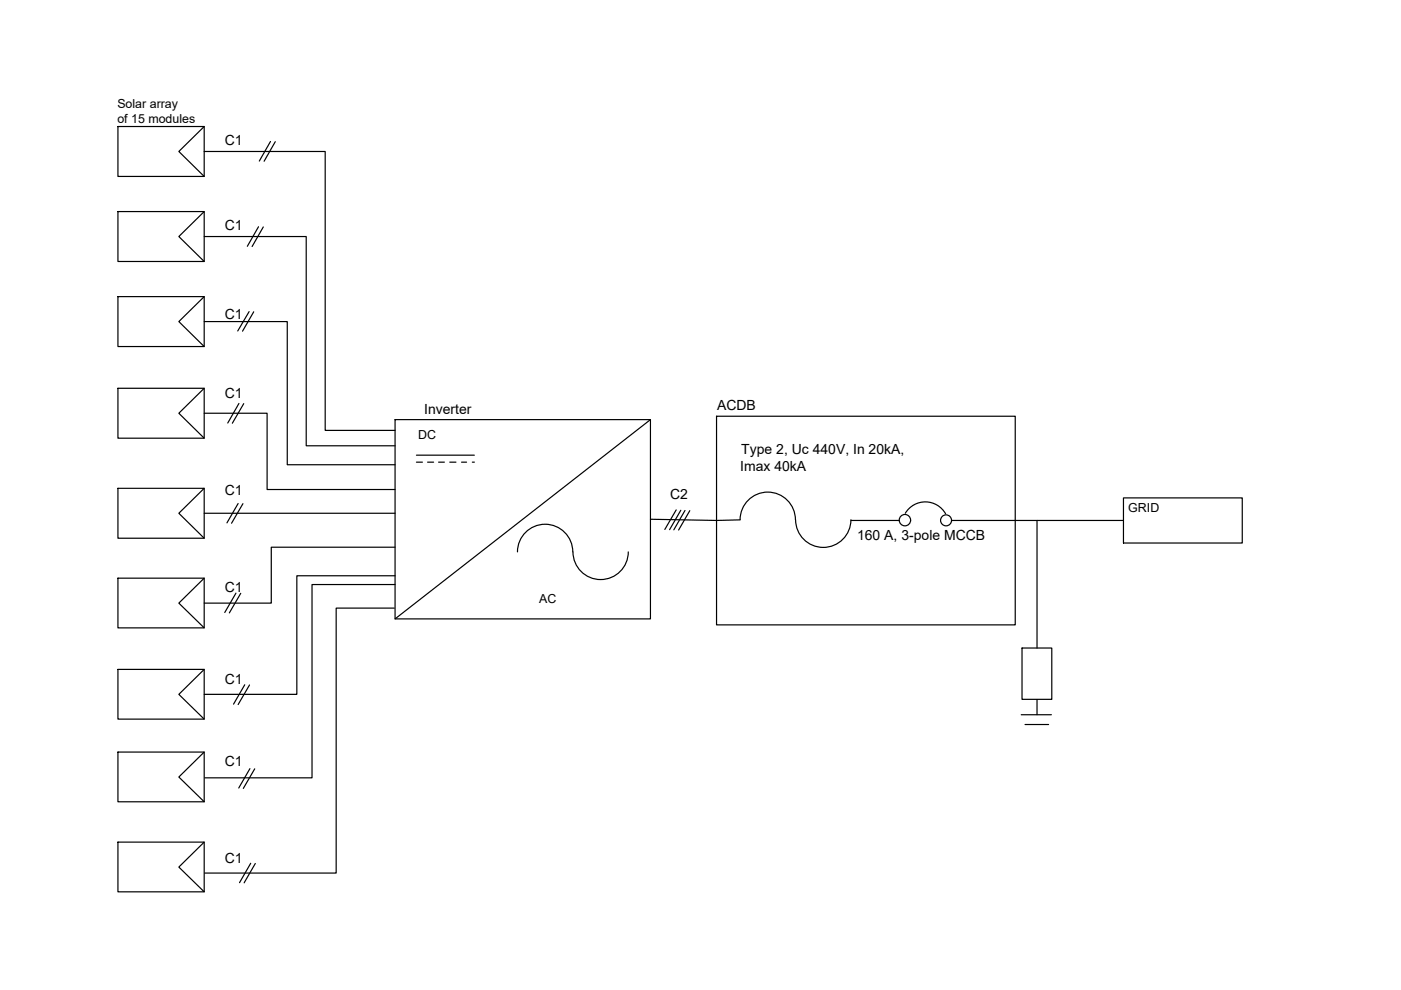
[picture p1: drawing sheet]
<svg xmlns="http://www.w3.org/2000/svg" width="297mm" height="210mm" viewBox="0 0 297 210" stroke-linecap="round" stroke-linejoin="round" font-family="sans-serif">
<!-- layer: 0 -->
<g fill="none" stroke="#000" stroke-width=".25">
<path d="M25 26.8h18.3v10.6h-18.3zM43.3 26.8l-5.4 5.3 5.4 5.3M43.3 32.1h25.6v59.2h14.9M57.3 30l-2.3 4.1M58.4 30l-2.4 4.2M25 44.9h18.3v10.5h-18.3zM43.3 44.9l-5.4 5.3 5.4 5.2M43.3 50.2h21.6v44.3h18.9M54.8 48.1l-2.4 4.1M55.8 48.1l-2.3 4.2M25 62.9h18.3v10.6h-18.3zM43.3 62.9l-5.4 5.3 5.4 5.3"/>
<path d="M43.3 68.2h17.6v30.3h22.9M52.8 66.1l-2.4 4.1M53.8 66.1l-2.4 4.1M25 82.3h18.3v10.6h-18.3zM43.3 82.3l-5.4 5.3 5.4 5.3M43.3 87.6h13.3v16.2h27.2M50.7 85.5l-2.4 4.2M51.7 85.6l-2.4 4.1M83.8 89h54.1v42.2h-54.1zM88.3 96.5h12.3M88.3 98h1.3M90.7 98h1.2"/>
<path d="M93 98h1.2M95.4 98h1.3M97.9 98h1M100.1 98h.5M137.9 89l-54.1 42.2M151.9 88.3h63.4v44.2h-63.4zM25 103.5h18.3v10.6h-18.3zM43.3 103.5l-5.4 5.3 5.4 5.3M43.3 108.8h40.5M50.5 106.8l-2.4 4.1M51.5 106.8l-2.4 4.1M83.8 116h-26.3v11.9h-14.2"/>
<path d="M109.7 117a5.9 5.9 0 0 1 5.9-5.8 5.9 5.9 0 0 1 5.8 5.8M121.5 117h.1M121.5 117a5.9 5.9 0 0 0 5.8 5.9 5.9 5.9 0 0 0 5.9-5.9M137.9 110.1l14 .2 5-.1a5.9 5.9 0 0 1 5.9-5.9 5.9 5.9 0 0 1 5.8 5.9M143.4 108.1l-2.4 4.2M144.3 108.2l-2.3 4.1M145.2 108.2l-2.3 4.1M146.2 108.3l-2.3 4.1M168.7 110.2a5.9 5.9 0 0 0 5.8 5.9 5.9 5.9 0 0 0 5.9-5.9M168.7 110.2h.1M180.5 110.3h10.2M191.9 108.8a4.9 4.9 0 0 1 8.6 .1"/>
<path d="M201.8 110.3h36.4M219.9 110.3v27.1M238.2 105.6h25.2v9.5h-25.2zM25 122.6h18.3v10.5h-18.3zM43.3 122.6l-5.4 5.3 5.4 5.2M50 125.8l-2.3 4.1M51 125.8l-2.4 4.1M83.6 128.9h-12.3v56.2h-27.9M83.8 122.1h-20.9v25.1h-19.6M83.8 123.9h-17.6v41h-22.8M216.7 137.4h6.3v10.9h-6.3zM25 159.5h18.3v10.5h-18.3z"/>
<path d="M25 141.9h18.3v10.6h-18.3zM43.3 159.5l-5.4 5.2 5.4 5.3M43.3 141.9l-5.4 5.3 5.4 5.3M51.9 145.2l-2.4 4.1M52.9 145.2l-2.4 4.2M216.5 151.5h6.4M217.3 153.6h5M219.9 148.3v3.2M25 178.5h18.3v10.6h-18.3zM43.3 178.5l-5.4 5.3 5.4 5.3M53 163l-2.4 4.1M54 163l-2.4 4.2"/>
<path d="M53.2 183l-2.4 4.1M54.1 183.1l-2.3 4.1"/>
<circle cx="191.9" cy="110.3" r="1.21"/>
<circle cx="200.6" cy="110.3" r="1.16"/>
</g>
<g font-size="3">
<text x="47.7" y="30.8">C1</text>
<text x="47.7" y="48.7">C1</text>
<text x="47.7" y="67.7">C1</text>
<text x="47.7" y="84.5">C1</text>
<text x="89.9" y="87.9">Inverter</text>
<text x="152" y="86.9">ACDB</text>
<text x="157" y="99.8">Imax 40kA</text>
<text x="157.2" y="96.3">Type 2, Uc 440V, In 20kA,</text>
<text x="47.7" y="105">C1</text>
<text x="142.1" y="105.9">C2</text>
<text x="181.7" y="114.4">160 A, 3-pole MCCB</text>
<text x="47.7" y="125.5">C1</text>
<text x="47.7" y="144.9">C1</text>
<text x="47.7" y="162.4">C1</text>
<text x="47.7" y="182.9">C1</text>
</g>
<g font-size="2.6">
<text x="24.9" y="22.8">Solar array</text>
<text x="24.9" y="26">of 15 modules</text>
<text x="88.7" y="93.1">DC</text>
<text x="239.2" y="108.6">GRID</text>
<text x="114.3" y="127.8">AC</text>
</g>
</svg>
